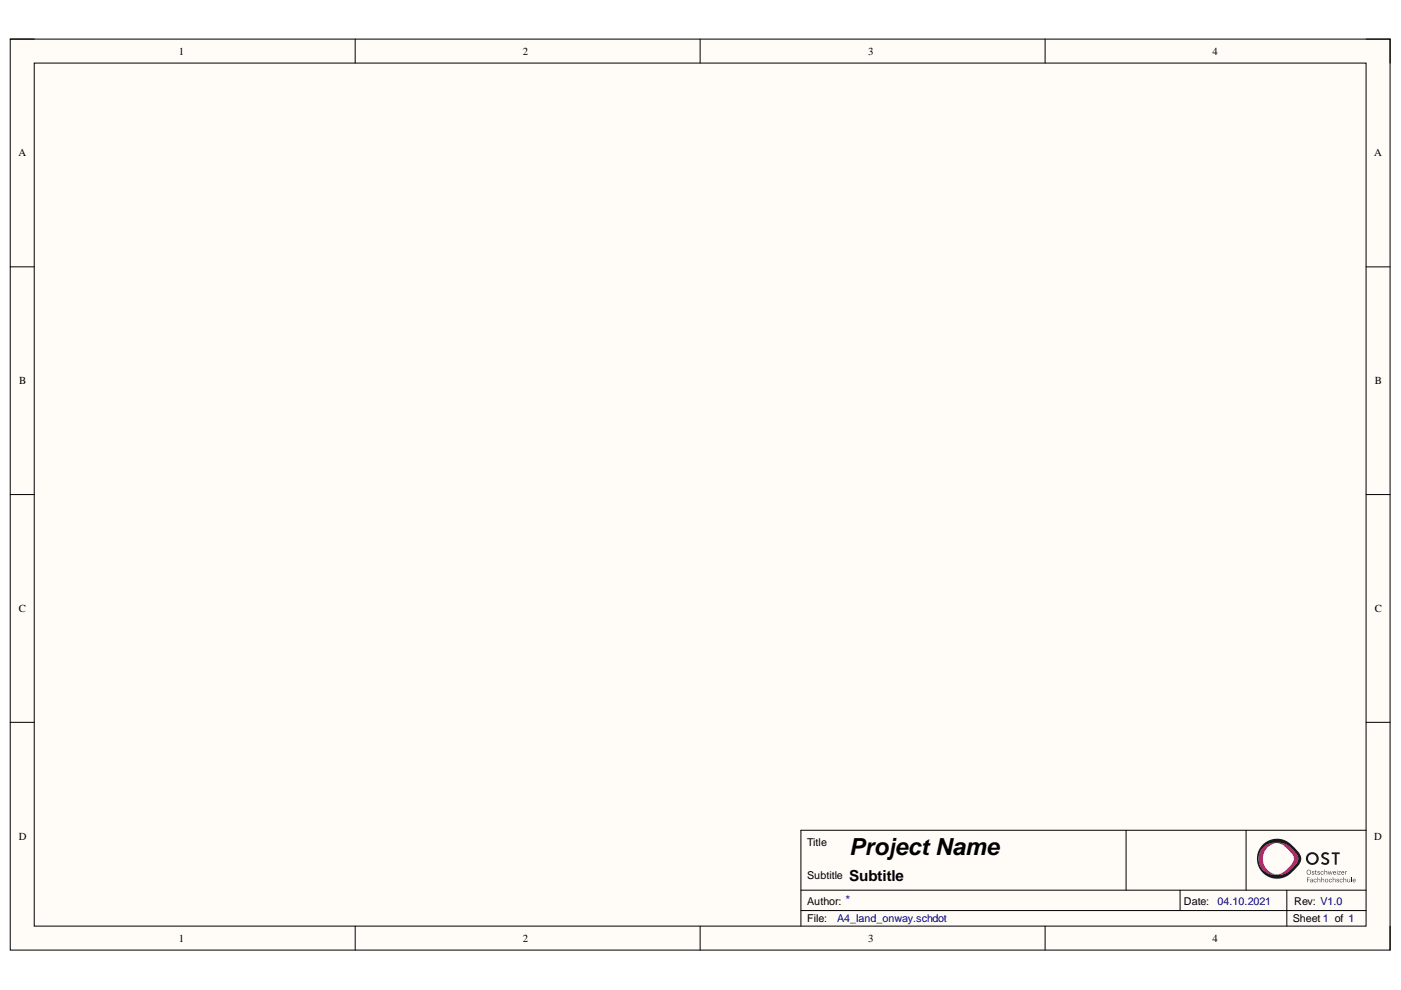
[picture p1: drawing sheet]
<svg xmlns="http://www.w3.org/2000/svg" width="297mm" height="210mm" viewBox="0 0 297 210" stroke-linecap="round" stroke-linejoin="round" font-family="sans-serif">
<path d="M2.2 8.3h292.5v193.1h-292.5z" fill-rule="evenodd" fill="#fffcf8"/>
<path d="M2.2 8.3h292.5v193.1h-292.5z" fill="none" stroke="#000" stroke-width=".21"/>
<path d="M7.3 13.4h282.3v183h-282.3z" fill-rule="evenodd" fill="#fffcf8"/>
<g fill="none" stroke="#000" stroke-width=".21">
<path d="M2.2 8.3h5.1M7.3 13.4h282.3v183h-282.3zM75.3 8.3v5.1M148.4 8.3v5.1M221.6 8.3v5.1M289.6 8.3h5.1v5.1M2.2 56.6h5.1M289.6 56.6h5.1M2.2 104.9h5.1M289.6 104.9h5.1M2.2 153.2h5.1M289.6 153.2h5.1"/>
<path d="M238.8 176v12.7M264.2 176v12.7M289.6 176h-119.8v20.4M75.3 196.4v5M148.4 196.4v5M169.8 188.7h119.8M169.8 193.1h119.8M221.6 196.4v5M250.2 188.7v4.4M272.8 188.7v7.7M294.7 196.4v5"/>
</g>
<g fill="#191919">
<path d="M280.4 180.9a1.13 1.13 0 0 1 1.4 0l-.2 .4-.4-.2a.39 .39 0 0 0-.4 .1 .39 .39 0 0 0-.1 .4l.4 .2a.82 .82 0 0 1 .7 1.2 .82 .82 0 0 1-1.3 .3l-.4-.3 .2-.3 .7 .3 .3-.2v-.3l-.4-.3a.76 .76 0 0 1-.7-.5 .76 .76 0 0 1 .2-.8z"/>
<path d="M282.3 180.7h1.8v.4h-.7v2.2h-.4v-2.2h-.7z"/>
<path d="M276.9 182a1.36 1.36 0 0 0 2.7 0 1.36 1.36 0 0 0-2.7 0zM277.3 182a.95 .95 0 0 1 1.9 0 .95 .95 0 0 1-1.9 0z"/>
<path d="M268 178.8a4.3 4.3 0 0 0-.1 6.4 4.3 4.3 0 0 0 6.3-.5l.5-.5a2.47 2.47 0 0 0 0-4.3l-.5-.4a4.4 4.4 0 0 0-6.2-.7zM267.8 179.7a4.8 4.8 0 0 1 6.9 1.1 1.86 1.86 0 0 1-.4 3 4.9 4.9 0 0 1-5.4 1.4 3.4 3.4 0 0 1-1.1-5.5z"/>
</g>
<path d="M270.7 178.7a3.8 3.8 0 0 1 3.6 1.7 1.97 1.97 0 0 1 0 3.4 3.8 3.8 0 0 1-3.6 1.6 5 5 0 0 0 3.9-3.3 5.1 5.1 0 0 0-3.9-3.4z" fill="#8c195f"/>
<path d="M270.7 178.7a5 5 0 0 1 3.9 3.4 5.1 5.1 0 0 1-3.9 3.3 5.2 5.2 0 0 0 3.6-3.3 5.6 5.6 0 0 0-2.8-3.1z" fill="#d72864"/>
<path d="M267.8 179.7a3.4 3.4 0 0 1 2.9-1 3.4 3.4 0 0 0-3.6 3.4 3.4 3.4 0 0 0 3.6 3.3 3.4 3.4 0 0 1-3.5-1.8 3.4 3.4 0 0 1 .6-3.9z" fill="#8c195f"/>
<path d="M268.1 179.7a3.8 3.8 0 0 1 2.6-1 3.4 3.4 0 0 0-2.9 3.4 3.4 3.4 0 0 0 2.9 3.3 3.4 3.4 0 0 1-3.2-1.9 3.4 3.4 0 0 1 .6-3.8z" fill="#d72864"/>
<g fill="#191919">
<path d="M278.2 184.8h.4v.1l-.2-.1-.2 .1 .4 .2v.3h-.4l-.1-.2 .3 .2 .2-.1-.4-.2z"/>
<path d="M278.9 184.5l.1 .2h.2l-.2 .1v.5h.2l-.1 .1-.2-.1v-.5h-.2z"/>
<path d="M279.4 184.8h.4v.1l-.2-.1-.2 .1 .4 .2v.3h-.4l-.1-.2 .3 .2 .1-.1-.3-.2z"/>
<path d="M280.2 184.7l.4 .1-.1 .2-.3-.2-.1 .3 .1 .2 .4-.1-.1 .2-.5-.1z"/>
<path d="M280.8 184.4l.1 .4h.4l.1 .6-.2-.6-.3 .1-.1 .5z"/>
<path d="M281.5 184.7l.3 .6 .2-.6 .3 .6 .2-.6-.2 .7-.3-.6-.1 .6h-.2z"/>
<path d="M283.7 184.7h.6l-.5 .7h.5h-.6l.5-.6z"/>
<path d="M285.2 184.7l.1 .1 .3-.1-.3 .2v.5z"/>
<path d="M277.1 186h.6l-.5 .1v.4h.5l-.5 .1v.5z"/>
<path d="M279.3 186l.1 .4h.5v.7l-.2-.7-.3 .1-.1 .6z"/>
<path d="M280.2 186l.1 .4h.4v.7l-.2-.7-.2 .1-.1 .6z"/>
<path d="M282.6 186l.1 .4h.4v.7l-.2-.7-.2 .1-.1 .6z"/>
<path d="M283.4 186.4h.4l.1 .1-.3-.1-.1 .1 .3 .2v.3h-.4l-.1-.1 .3 .1 .2-.1-.3-.2z"/>
<path d="M284.2 186.4h.3l.1 .2-.2-.2-.2 .1 .1 .5 .3-.2-.2 .3a.38 .38 0 0 1-.4-.3 .38 .38 0 0 1 .2-.4z"/>
<path d="M284.8 186l.1 .4h.5v.7l-.2-.7-.3 .1-.1 .6z"/>
<path d="M285.7 186.3l.2 .7 .3-.1v-.6v.8l-.5-.1z"/>
<path d="M286.5 186l.1 1.1z"/>
<path d="M277 184.9a.55 .55 0 0 1 1.1 0 .55 .55 0 0 1-1.1 0zM277 184.9a.45 .45 0 0 0 .9 0 .45 .45 0 0 0-.9 0z"/>
<path d="M282.8 184.8l.4 .1v.2h-.5l.1 .2 .4-.1-.2 .3a.38 .38 0 0 1-.4-.3 .38 .38 0 0 1 .2-.4zM282.8 184.9l-.1 .1h.4v-.1z"/>
<path d="M283.5 184.5h.1zM283.5 184.7l.1 .7z"/>
<path d="M284.5 184.8l.5 .1v.2h-.5l.1 .2 .4-.1-.3 .3a.39 .39 0 0 1-.3-.3 .39 .39 0 0 1 .1-.4zM284.5 184.9v.1h.4v-.1z"/>
<path d="M277.9 186.4h.4l.1 .6h-.6v-.3l.4-.1-.1-.2-.3 .1zM278 186.7l-.1 .3 .3-.1v-.2z"/>
<path d="M280.9 186.7a.4 .4 0 0 1 .8 0 .4 .4 0 0 1-.8 0zM280.9 186.7a.3 .3 0 0 0 .6 0 .3 .3 0 0 0-.6 0z"/>
<path d="M287 186.4l.4 .1v.2h-.5l.1 .3 .4-.1-.3 .2a.38 .38 0 0 1-.3-.3 .38 .38 0 0 1 .2-.4zM287 186.5l-.1 .1h.4v-.1z"/>
<circle cx="278.8" cy="186.7" r=".29"/>
<circle cx="282.1" cy="186.7" r=".29"/>
</g>
<text font-size="5" x="180" y="181.3">Project Name</text>
<text font-size="3.2" x="180" y="186.8">Subtitle</text>
<g font-size="2.3">
<text x="37.9" y="11.6">1</text>
<text x="110.9" y="11.6">2</text>
<text x="184.1" y="11.6">3</text>
<text x="257.1" y="11.6">4</text>
<text x="3.9" y="33.2">A</text>
<text x="291.4" y="33.2">A</text>
<text x="4.1" y="81.4">B</text>
<text x="291.5" y="81.4">B</text>
<text x="4" y="129.7">C</text>
<text x="291.5" y="129.7">C</text>
<text x="4" y="178">D</text>
<text x="171.1" y="179.4">Title</text>
<text x="291.4" y="178">D</text>
<text x="171.1" y="191.8">Author: *</text>
<text x="171.1" y="186.5">Subtitle</text>
<text x="251" y="191.8">Date:</text>
<text x="274.4" y="191.8">Rev: V1.0</text>
<text x="171.1" y="195.6">File:</text>
<text x="274.1" y="195.6">Sheet 1 of 1</text>
<text x="37.9" y="199.6">1</text>
<text x="110.9" y="199.6">2</text>
<text x="184.1" y="199.6">3</text>
<text x="257.1" y="199.6">4</text>
</g>
<g font-size="2.3" fill="#000080">
<text x="258.1" y="191.8">04.10.2021</text>
<text x="177.5" y="195.6">A4_land_onway.schdot</text>
</g>
</svg>
